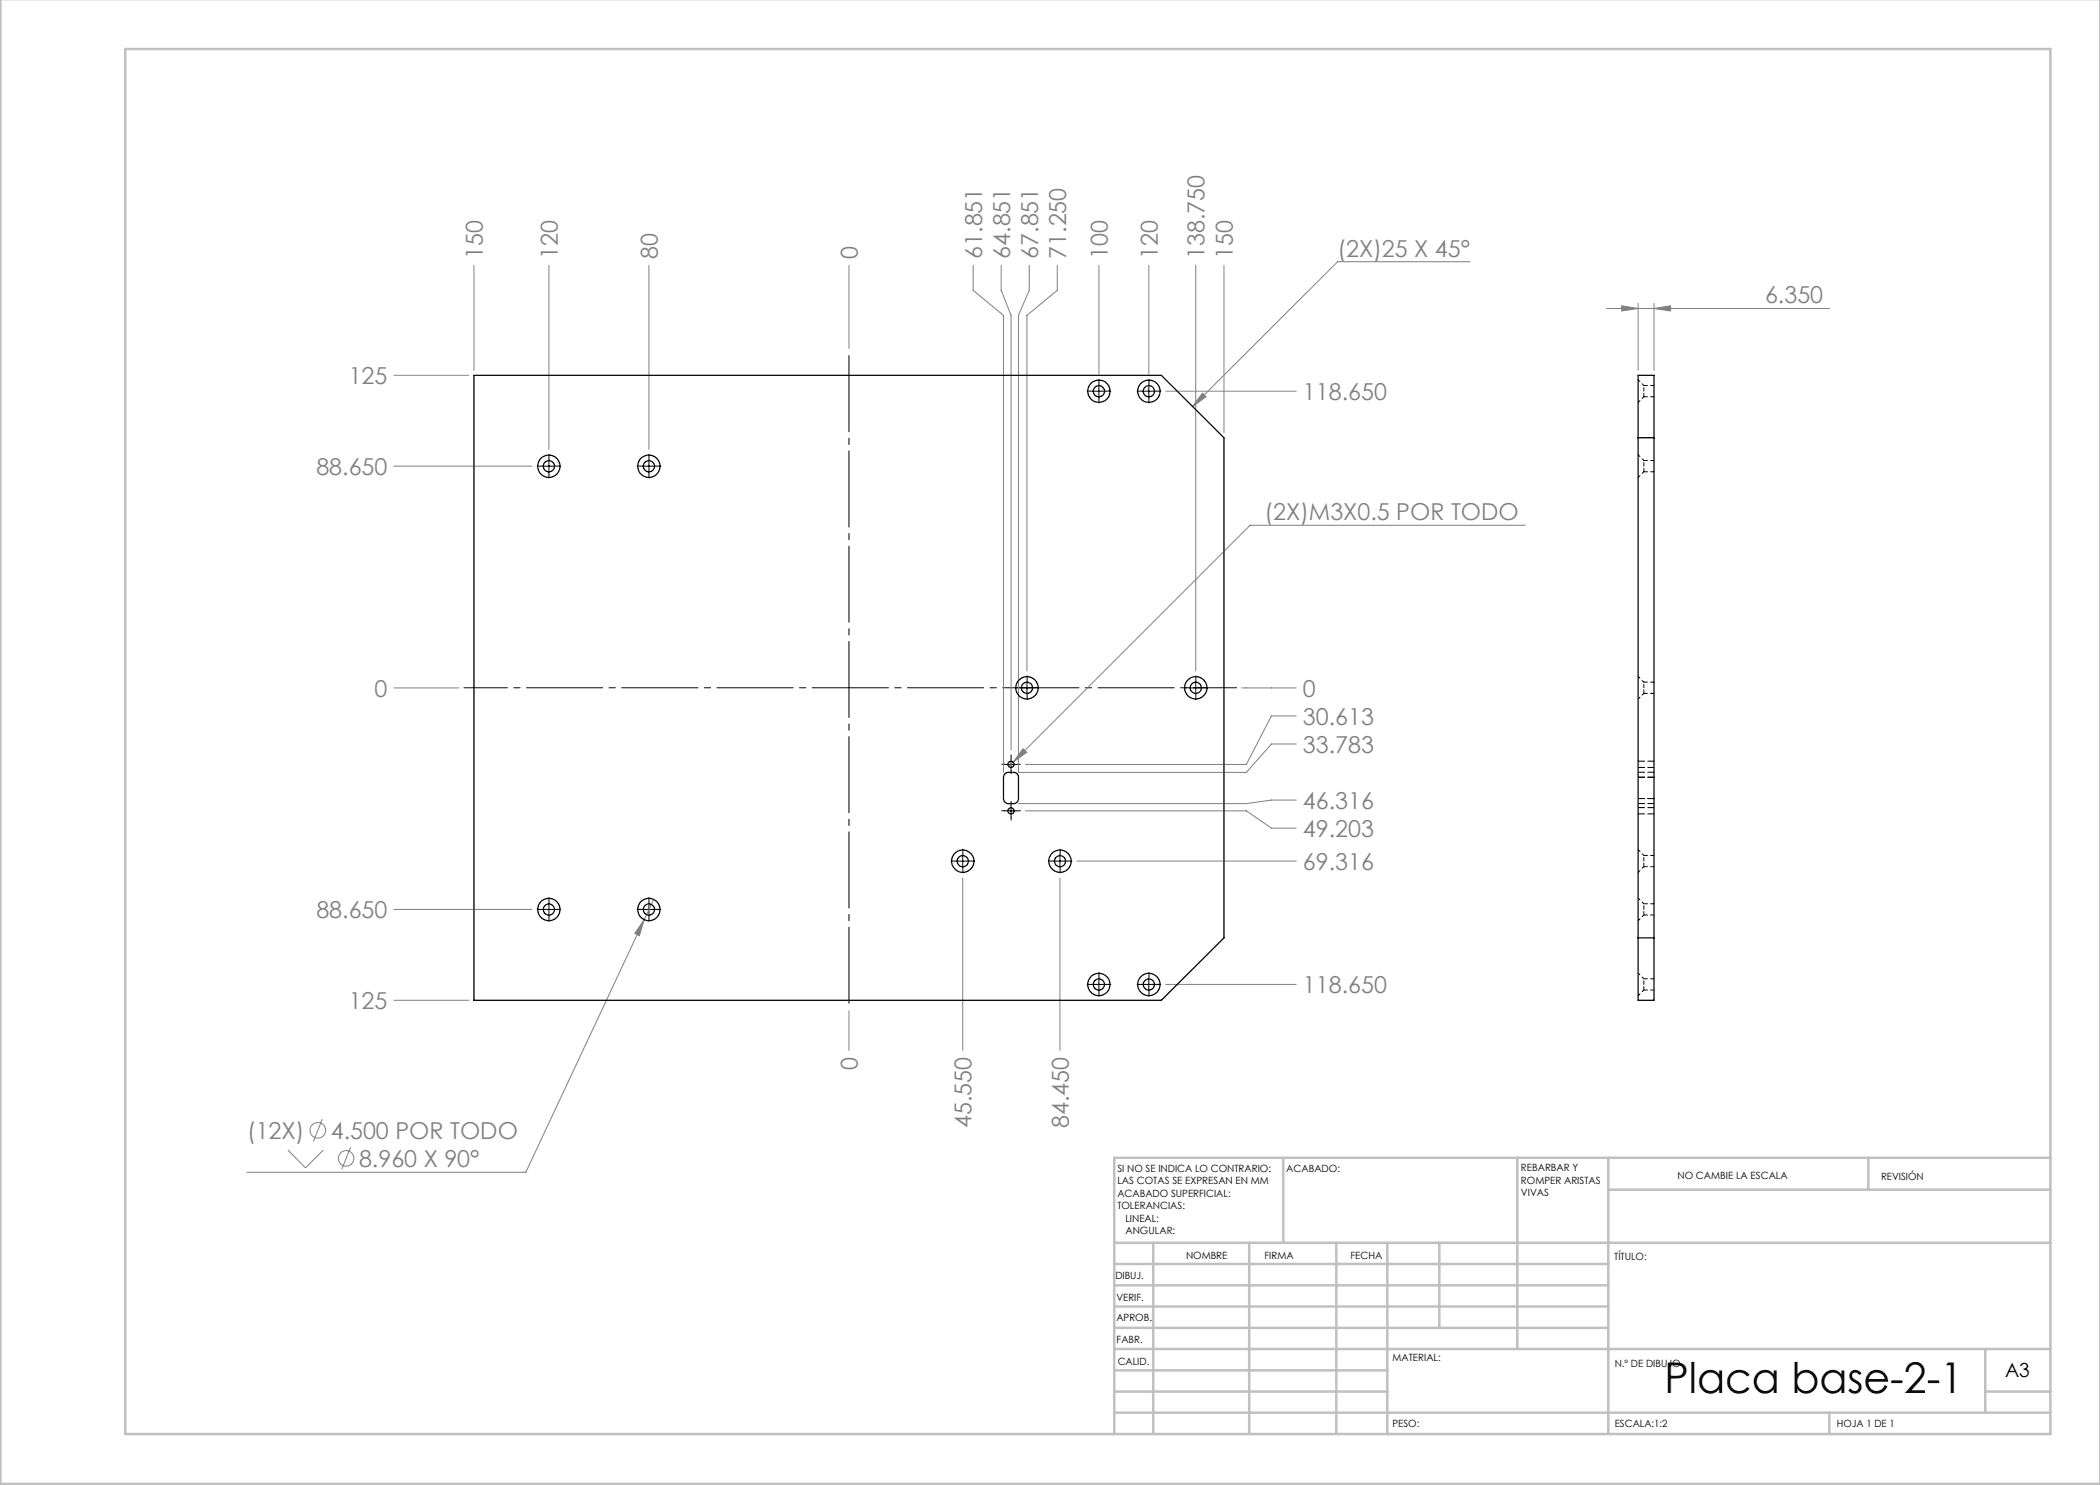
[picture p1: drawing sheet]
<svg xmlns="http://www.w3.org/2000/svg" width="420mm" height="297mm" viewBox="0 0 420 297" stroke-linecap="round" stroke-linejoin="round" font-family="sans-serif">
<g fill="none" stroke="#808080" stroke-width=".2">
<path d="M94.8 53.1v21M109.8 53.1v36.8M129.8 53.1v36.8M169.8 53.1v16.6M194.6 53.1v5l6.1 5v91.4M200.2 53.1v5l2 5v86.9M205.8 53.1v5l-2.1 5v91.4h45.6l5-5.7h5M211.5 53.1v5l-6.1 5v71.1M219.8 53.1v21.8M229.8 53.1v21.8M239.1 53.1v81.1M244.8 53.1v33.5"/>
<path d="M294 52.3h-26.5l-29 29M78.8 75.1h15M233.2 78.2h26.1M240.5 78.6l.7 .7-2.7 2zM321.3 61.7h44.6M324.3 61.2l3.3 .5-3.3 .5zM327.6 60.7v13.4M330.8 61.7l3.3-.5v1zM330.8 60.7v13.4M78.8 93.2h27.6M305 105.1h-55l-48.2 48.2M78.8 137.6h13"/>
<path d="M248.3 137.6h11M204.6 149.8l.8 .7-2.8 1.9zM259.3 143.2h-5l-5 9.7h-44.2M130.7 179.9l-1.9 4M192.5 175.6v34.5M205.1 162.2h44.2l5 3.4h5M212 175.6v34.5M215.4 172.2h43.9M259.3 160h-5l-5 .7h-45.6M78.8 181.9h27.6M128.8 183.9l-.9 3.2-.9-.4zM128.8 183.9l-23.6 50.6h-55.8"/>
<path d="M233.2 196.9h26.1M78.8 200.1h15M169.8 202.1v8M57.6 230l3.5 3.6 3.6-3.6M64.5 223.8l-1.8 4.5M70.1 229.4l-1.8 4.5"/>
<circle cx="63.6" cy="226.1" r="1.56"/>
<circle cx="69.2" cy="231.7" r="1.56"/>
</g>
<path d="M92.8 137.6h154.5" fill="none" stroke="#000" stroke-width=".2" stroke-dasharray="15.2 1.3 1.3 1.3" stroke-dashoffset="6.5"/>
<path d="M169.8 70.7v130.4" fill="none" stroke="#000" stroke-width=".2" stroke-dasharray="15.2 1.3 1.3 1.3" stroke-dashoffset="-.5"/>
<g fill="none" stroke="#000" stroke-width=".2" stroke-dasharray="15.2 1.3 1.3 1.3">
<path d="M218.5 78.2h-1.1M219.8 77v-1.1M219.8 79.5v1.1M221 78.2h1.2M228.5 78.2h-1.1M229.8 77v-1.1M229.8 79.5v1.1M231 78.2h1.2M108.5 93.2h-1.1M109.8 92v-1.1M109.8 94.5v1.1M111 93.2h1.2"/>
<path d="M128.5 93.2h-1.1M129.8 92v-1.1M129.8 94.5v1.1M131 93.2h1.2M204.2 137.6h-1.2M205.4 136.3v-1.1M205.4 138.8v1.1M206.7 137.6h1.1M237.9 137.6h-1.1M239.2 136.3v-1.1M239.2 138.8v1.1M240.4 137.6h1.1"/>
<path d="M201 152.9h-.7M202.2 151.6v-.6M202.2 154.1v.6M203.5 152.9h.6M191.3 172.2h-1.1M192.6 171v-1.2M192.6 173.5v1.1M193.8 172.2h1.1M201 162.2h-.7M202.2 160.9v-.6M202.2 163.4v.6M203.5 162.2h.6"/>
<path d="M210.8 172.2h-1.2M212 171v-1.2M212 173.5v1.1M213.3 172.2h1.1M108.5 181.9h-1.1M109.8 180.6v-1.1M109.8 183.1v1.2M111 181.9h1.2M128.5 181.9h-1.1M129.8 180.6v-1.1M129.8 183.1v1.2M131 181.9h1.2"/>
<path d="M218.5 196.9h-1.1M219.8 195.6v-1.1M219.8 198.1v1.2M221 196.9h1.2M228.5 196.9h-1.1M229.8 195.6v-1.1M229.8 198.1v1.2M231 196.9h1.2"/>
</g>
<g fill="none" stroke="#000" stroke-width=".2">
<path d="M218.5 78.2h2.5M219.8 77v2.5M228.5 78.2h2.5M229.8 77v2.5M108.5 93.2h2.5M109.8 92v2.5M128.5 93.2h2.5M129.8 92v2.5M204.2 137.6h2.5M205.4 136.3v2.5M237.9 137.6h2.5M239.1 136.3v2.5"/>
<path d="M200.9 152.9h2.5M202.2 151.6v2.5M191.3 172.2h2.5M192.5 171v2.5M200.9 162.2h2.5M202.2 160.9v2.5M210.7 172.2h2.6M212 171v2.5M108.5 181.9h2.5M109.8 180.7v2.5M128.5 181.9h2.5M129.8 180.7v2.5"/>
<path d="M218.5 196.9h2.5M219.8 195.6v2.6M228.5 196.9h2.5M229.8 195.6v2.6"/>
</g>
<g fill="none" stroke="#c0c0c0" stroke-width=".5">
<path d="M.1 -.1v296.9h419.9M25 9.8h385.1v277h-385.1zM256.6 231.6v17M303.5 231.6v38.2M321.7 231.6v55.2M321.7 237.9h88.4M373.7 231.6v6.3M410.1 231.6h-187.3v55.2M222.8 248.6h187.3M222.8 257.1h98.9M222.8 252.8h98.9M230.6 248.6v38.2"/>
<path d="M249.8 248.6v38.2M267.3 248.6v38.2M277.5 248.6v38.2M287.9 248.6v17M222.8 265.6h98.9M222.8 261.3h98.9M222.8 278.3h54.7M222.8 274.1h54.7M222.8 269.8h187.3M397.1 278.3h13M397.1 269.8v12.7M222.8 282.5h187.3"/>
<path d="M365.9 282.5v4.3"/>
</g>
<g fill="#808080">
<path d="M330.8 61.7l3.3-.5v1zM324.3 61.2l3.3 .5-3.3 .5z"/>
<path d="M128.8 183.9l-1.8 2.8 .9 .4zM204.6 149.8l-2 2.6 2.8-1.9zM240.5 78.6l.7 .7-2.7 2z"/>
</g>
<g fill="none" stroke="#000" stroke-width=".25">
<path d="M94.8 75.1h137.5l12.5 12.5v100l-12.5 12.5h-137.5zM327.6 75.1h3.2v125h-3.2zM327.6 87.6h3.2M201 154.8l.5-.3h1.2a.96 .96 0 0 1 1 1v4.2a.96 .96 0 0 1-1 1h-1a.97 .97 0 0 1-1-1v-4.2zM327.6 187.6h3.2"/>
<circle cx="219.8" cy="78.3" r="2.23"/>
<circle cx="219.8" cy="78.2" r="1.13"/>
<circle cx="229.8" cy="78.2" r="1.13"/>
<circle cx="229.8" cy="78.2" r="2.24"/>
<circle cx="109.8" cy="93.3" r="2.23"/>
<circle cx="109.8" cy="93.3" r="1.12"/>
<circle cx="129.8" cy="93.3" r="2.23"/>
<circle cx="129.8" cy="93.3" r="1.12"/>
<circle cx="205.4" cy="137.6" r="1.12"/>
<circle cx="205.4" cy="137.6" r="2.25"/>
<circle cx="239.2" cy="137.6" r="1.12"/>
<circle cx="239.2" cy="137.6" r="2.25"/>
<circle cx="202.2" cy="152.9" r=".62"/>
<circle cx="192.6" cy="172.2" r="1.12"/>
<circle cx="192.6" cy="172.2" r="2.24"/>
<circle cx="202.2" cy="162.2" r=".62"/>
<circle cx="212" cy="172.2" r="1.11"/>
<circle cx="212" cy="172.2" r="2.24"/>
<circle cx="109.8" cy="181.9" r="2.23"/>
<circle cx="109.8" cy="181.9" r="1.12"/>
<circle cx="129.8" cy="181.9" r="2.23"/>
<circle cx="129.8" cy="181.9" r="1.12"/>
<circle cx="219.8" cy="196.9" r="2.23"/>
<circle cx="219.8" cy="196.9" r="1.12"/>
<circle cx="229.8" cy="196.9" r="1.12"/>
<circle cx="229.8" cy="196.9" r="2.24"/>
</g>
<g fill="none" stroke="#000" stroke-width=".2" stroke-dasharray="1.3 .6" stroke-dashoffset=".6">
<path d="M328.8 78.2v-1.1M328.8 79.4v-1.2M328.8 79.4h2M330.8 77.1h-2M328.8 93.2v-1.1M328.8 94.4v-1.2M328.8 94.4h2M330.8 92.1h-2M328.8 137.6v-1.2M328.8 138.7v-1.1M328.8 138.7h2M330.8 136.4h-2"/>
<path d="M328.8 172.2v-1.1M328.8 173.3v-1.1M328.8 173.3h2M330.8 171.1h-2M328.8 196.9v-1.1M328.8 198v-1.1M328.8 181.9v-1.1M328.8 183v-1.1M328.8 198h2M328.8 183h2M330.8 195.8h-2M330.8 180.8h-2"/>
</g>
<path d="M327.7 153.5h3.1M330.8 159.7h-3.1M330.8 154.4h-3.1M330.8 155.4h-3.1M330.8 152.2h-3.1M327.7 162.8h3.1M330.8 160.7h-3.1M330.8 161.5h-3.1" fill="none" stroke="#000" stroke-width=".2" stroke-dasharray="1.3 .6"/>
<path d="M328.8 77.1l-1.1-1.1M327.7 80.5l1.1-1.1M327.7 95.5l1.1-1.1M328.8 92.1l-1.1-1.1M327.7 139.8l1.1-1.1M328.8 136.4l-1.1-1.1M327.7 174.5l1.1-1.2M328.8 171.1l-1.1-1.1M327.7 199.1l1.1-1.1M327.7 184.1l1.1-1.1M328.8 195.8l-1.1-1.2M328.8 180.8l-1.1-1.2" fill="none" stroke="#000" stroke-width=".2" stroke-dasharray="1.3 .6" stroke-dashoffset=".8"/>
<text font-size="8.5" x="332.9" y="278.5">Placa base-2-1</text>
<g font-size="4.7" fill="#808080">
<text x="96.6" y="51.8" transform="rotate(-90 96.6 51.8)">150</text>
<text x="111.6" y="51.8" transform="rotate(-90 111.6 51.8)">120</text>
<text x="131.6" y="51.8" transform="rotate(-90 131.6 51.8)">80</text>
<text x="171.6" y="51.8" transform="rotate(-90 171.6 51.8)">0</text>
<text x="196.4" y="51.8" transform="rotate(-90 196.4 51.8)">61.851</text>
<text x="202" y="51.8" transform="rotate(-90 202 51.8)">64.851</text>
<text x="207.6" y="51.8" transform="rotate(-90 207.6 51.8)">67.851</text>
<text x="213.3" y="51.8" transform="rotate(-90 213.3 51.8)">71.250</text>
<text x="221.6" y="51.8" transform="rotate(-90 221.6 51.8)">100</text>
<text x="231.6" y="51.8" transform="rotate(-90 231.6 51.8)">120</text>
<text x="240.9" y="51.8" transform="rotate(-90 240.9 51.8)">138.750</text>
<text x="246.6" y="51.8" transform="rotate(-90 246.6 51.8)">150</text>
<text x="267.5" y="51.3">(2X)25 X 45°</text>
<text x="353" y="60.6">6.350</text>
<text x="69.7" y="76.8">125</text>
<text x="260.6" y="80">118.650</text>
<text x="63.3" y="95">88.650</text>
<text x="252.9" y="104">(2X)M3X0.5 POR TODO</text>
<text x="74.9" y="139.3">0</text>
<text x="260.6" y="139.3">0</text>
<text x="260.6" y="144.9">30.613</text>
<text x="260.6" y="150.5">33.783</text>
<text x="260.6" y="161.8">46.316</text>
<text x="260.6" y="167.4">49.203</text>
<text x="260.6" y="174">69.316</text>
<text x="63.3" y="183.6">88.650</text>
<text x="69.7" y="201.8">125</text>
<text x="260.6" y="198.6">118.650</text>
<text x="171.5" y="213.9" transform="rotate(-90 171.5 213.9)">0</text>
<text x="49.4" y="227.8">(12X)</text>
<text x="66.1" y="227.8">4.500 POR TODO</text>
<text x="194.3" y="225.6" transform="rotate(-90 194.3 225.6)">45.550</text>
<text x="213.8" y="225.6" transform="rotate(-90 213.8 225.6)">84.450</text>
<text x="71.8" y="233.4">8.960 X 90°</text>
</g>
<text font-size="3.9" x="401" y="275.4">A3</text>
<g font-size="2">
<text x="223.5" y="234.4">SI NO SE INDICA LO CONTRARIO:</text>
<text x="223.5" y="236.9">LAS COTAS SE EXPRESAN EN MM</text>
<text x="223.5" y="239.4">ACABADO SUPERFICIAL:</text>
<text x="257.2" y="234.4">ACABADO:</text>
<text x="304.2" y="234.3">REBARBAR Y</text>
<text x="304.2" y="236.8">ROMPER ARISTAS</text>
<text x="304.2" y="239.3">VIVAS</text>
<text x="335.5" y="235.8">NO CAMBIE LA ESCALA</text>
<text x="376.2" y="236">REVISIÓN</text>
<text x="223.5" y="241.9">TOLERANCIAS:</text>
<text x="225.1" y="244.4">LINEAL:</text>
<text x="225.1" y="246.9">ANGULAR:</text>
<text x="237.2" y="251.8">NOMBRE</text>
<text x="252.9" y="251.7">FIRMA</text>
<text x="270.1" y="251.7">FECHA</text>
<text x="223.1" y="255.9">DIBUJ.</text>
<text x="322.8" y="252">TÍTULO:</text>
<text x="223.3" y="260.1">VERIF.</text>
<text x="223.3" y="264.2">APROB.</text>
<text x="223.3" y="268.6">FABR.</text>
<text x="223.5" y="272.9">CALID.</text>
<text x="278.5" y="272.3">MATERIAL:</text>
<text x="323" y="273.4">N.º DE DIBUJO</text>
<text x="278.5" y="285.3">PESO:</text>
<text x="323" y="285.4">ESCALA:1:2</text>
<text x="367.4" y="285.4">HOJA 1 DE 1</text>
</g>
</svg>
